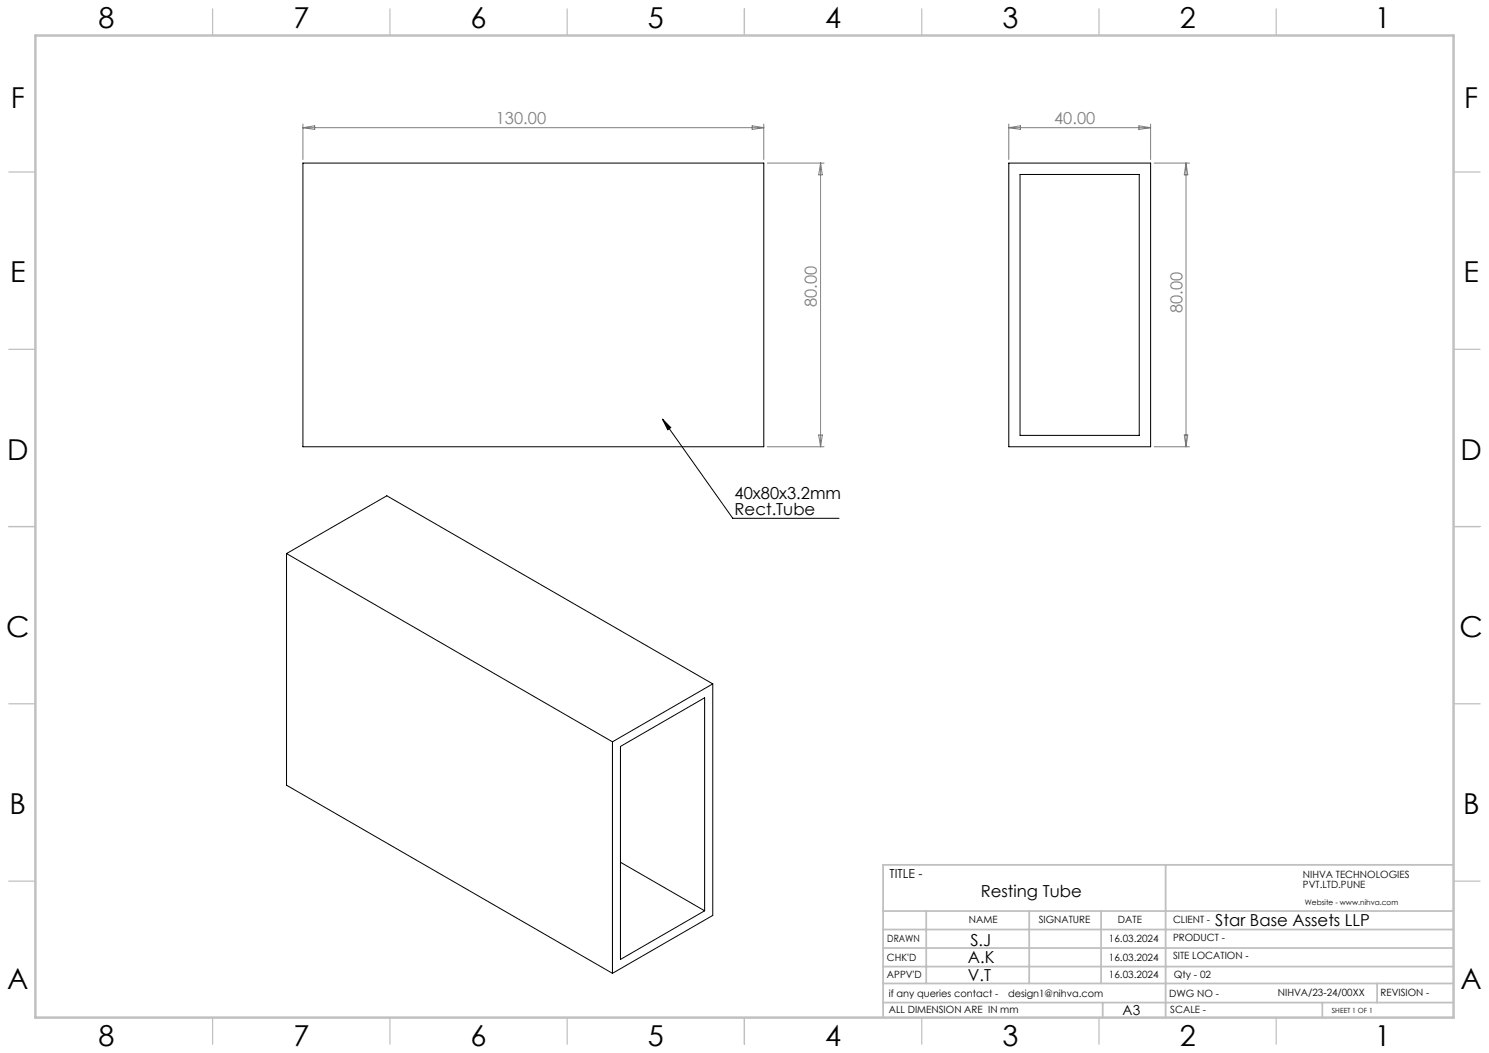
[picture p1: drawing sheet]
<svg xmlns="http://www.w3.org/2000/svg" width="420mm" height="297mm" viewBox="0 0 420 297" stroke-linecap="round" stroke-linejoin="round" font-family="sans-serif">
<g fill="none" stroke="#000" stroke-width=".28">
<path d="M85.4 46h130v80h-130zM284.6 46h40v80h-40zM287.7 49.2h33.6v73.6h-33.6zM186.9 118.2l2.3 2.4-.9 .6zM186.9 118.2l19.8 28h30M80.8 156.1l28.3-16.3 91.9 53.1M80.8 156.1l92 53.1M80.8 156.1v65.4l92 53M201 192.9l-28.2 16.3M201 192.9v65.3l-28.2 16.3M172.8 209.2v65.3M175 210.5l23.8-13.7v60.1l-23.8 13.7z"/>
<path d="M175 243.2l23.8 13.7"/>
</g>
<g fill="none" stroke="#c0c0c0" stroke-width=".35">
<path d="M60 2.5v7.5M110 2.5v7.5M160 2.5v7.5M210 2.5v7.5M260 2.5v7.5M310 2.5v7.5M360 2.5v7.5M2.5 48.5h7.5M410 48.5h7.5M2.5 98.5h7.5M410 98.5h7.5M2.5 148.5h7.5"/>
<path d="M410 148.5h7.5M2.5 198.5h7.5M410 198.5h7.5M2.5 248.5h7.5M410 248.5h7.5M60 287v7.5M110 287v7.5M160 287v7.5M210 287v7.5M260 287v7.5M310 287v7.5M360 287v7.5"/>
</g>
<g fill="none" stroke="#c0c0c0" stroke-width=".5">
<path d="M249.1 257h160.9M261.3 257v20.4M290.3 257v20.4M310.6 257v20.4M328.8 243.9v43.1M410 243.9h-160.9v43.1M249.1 272.6h160.9M249.1 267.4h160.9M249.1 262.2h160.9M249.1 277.4h160.9M388.4 277.4v5.4M249.1 282.8h160.9"/>
<path d="M311 282.8v4.2M373 282.8v4.2"/>
</g>
<path d="M10 10h400v277h-400z" fill="none" stroke="#c0c0c0" stroke-width=".7"/>
<g fill="none" stroke="#808080" stroke-width=".28">
<path d="M85.4 36h130M85.4 35v10M85.4 36l3.4-.5v1zM212.2 35.5l3.2 .5-3.2 .5zM215.4 35v10M284.6 35v10M284.6 36h40M284.6 36l3.2-.5v1zM321.2 35.5l3.4 .5-3.4 .5zM324.6 35v10M216.4 46h16M231.5 46l.5 3.3h-1.1z"/>
<path d="M231.5 46v80M325.5 46h10M334.5 46v80M334.5 46l.5 3.3h-1zM216.4 126h16M230.9 122.7h1.1l-.5 3.3zM325.5 126h10M334 122.7h1l-.5 3.3z"/>
</g>
<path d="M186.9 118.2l2.3 2.4-.9 .6z" fill="#000"/>
<g font-size="8.1">
<text x="27.8" y="8">8</text>
<text x="82.8" y="8">7</text>
<text x="132.8" y="8">6</text>
<text x="182.8" y="8">5</text>
<text x="232.8" y="8">4</text>
<text x="282.8" y="8">3</text>
<text x="332.8" y="8">2</text>
<text x="387.8" y="8">1</text>
<text x="3" y="30.4">F</text>
<text x="413" y="30.4">F</text>
<text x="2.8" y="79.6">E</text>
<text x="412.8" y="79.6">E</text>
<text x="2" y="129.6">D</text>
<text x="412" y="129.6">D</text>
<text x="1.7" y="179.6">C</text>
<text x="411.7" y="179.6">C</text>
<text x="2.7" y="229.6">B</text>
<text x="412.7" y="229.6">B</text>
<text x="2" y="278.9">A</text>
<text x="412" y="278.9">A</text>
<text x="27.8" y="295">8</text>
<text x="82.8" y="295">7</text>
<text x="132.8" y="295">6</text>
<text x="182.8" y="295">5</text>
<text x="232.8" y="295">4</text>
<text x="282.8" y="295">3</text>
<text x="332.8" y="295">2</text>
<text x="387.8" y="295">1</text>
</g>
<g font-size="4.7" fill="#808080">
<text x="139.8" y="35">130.00</text>
<text x="297.3" y="35">40.00</text>
<text x="230.4" y="86.6" transform="rotate(-90 230.4 86.6)">80.00</text>
<text x="333.5" y="88.3" transform="rotate(-90 333.5 88.3)">80.00</text>
</g>
<g font-size="4.7">
<text x="207.2" y="140.6">40x80x3.2mm</text>
<text x="207.2" y="145.2">Rect.Tube</text>
<text x="276.6" y="252.9">Resting Tube</text>
<text x="342.8" y="261.2">Star Base Assets LLP</text>
<text x="273.7" y="266.8">S.J</text>
<text x="273" y="271.7">A.K</text>
<text x="273" y="276.7">V.T</text>
</g>
<text font-size="3.9" x="316.7" y="286.4">A3</text>
<text font-size="3.5" x="250.9" y="247.7">TITLE -</text>
<g font-size="2.8">
<text x="367.5" y="247.7">NIHVA TECHNOLOGIES</text>
<text x="367.5" y="250.5">PVT.LTD.PUNE</text>
<text x="273.3" y="260.4">NAME</text>
<text x="293" y="260.4">SIGNATURE</text>
<text x="315.3" y="260.5">DATE</text>
<text x="330.9" y="260.5">CLIENT -</text>
<text x="250.3" y="265.7">DRAWN</text>
<text x="312.8" y="265.8">16.03.2024</text>
<text x="330.9" y="265.5">PRODUCT -</text>
<text x="250.2" y="271.1">CHK'D</text>
<text x="250.2" y="275.8">APPV'D</text>
<text x="312.8" y="271">16.03.2024</text>
<text x="312.8" y="275.8">16.03.2024</text>
<text x="330.9" y="270.6">SITE LOCATION -</text>
<text x="331.1" y="275.8">Qty - 02</text>
<text x="250.7" y="281.1">if any queries contact -</text>
<text x="284.3" y="281.1">design1@nihva.com</text>
<text x="329.8" y="281.3">DWG NO -</text>
<text x="360.4" y="281.1">NIHVA/23-24/00XX</text>
<text x="389.4" y="281.1">REVISION -</text>
<text x="250.7" y="285.6">ALL DIMENSION ARE IN mm</text>
<text x="330.1" y="285.7">SCALE -</text>
</g>
<text font-size="2.1" x="368.1" y="255.1">Website - www.nihva.com</text>
<text font-size="2" x="375.7" y="285.6">SHEET 1 OF 1</text>
</svg>
